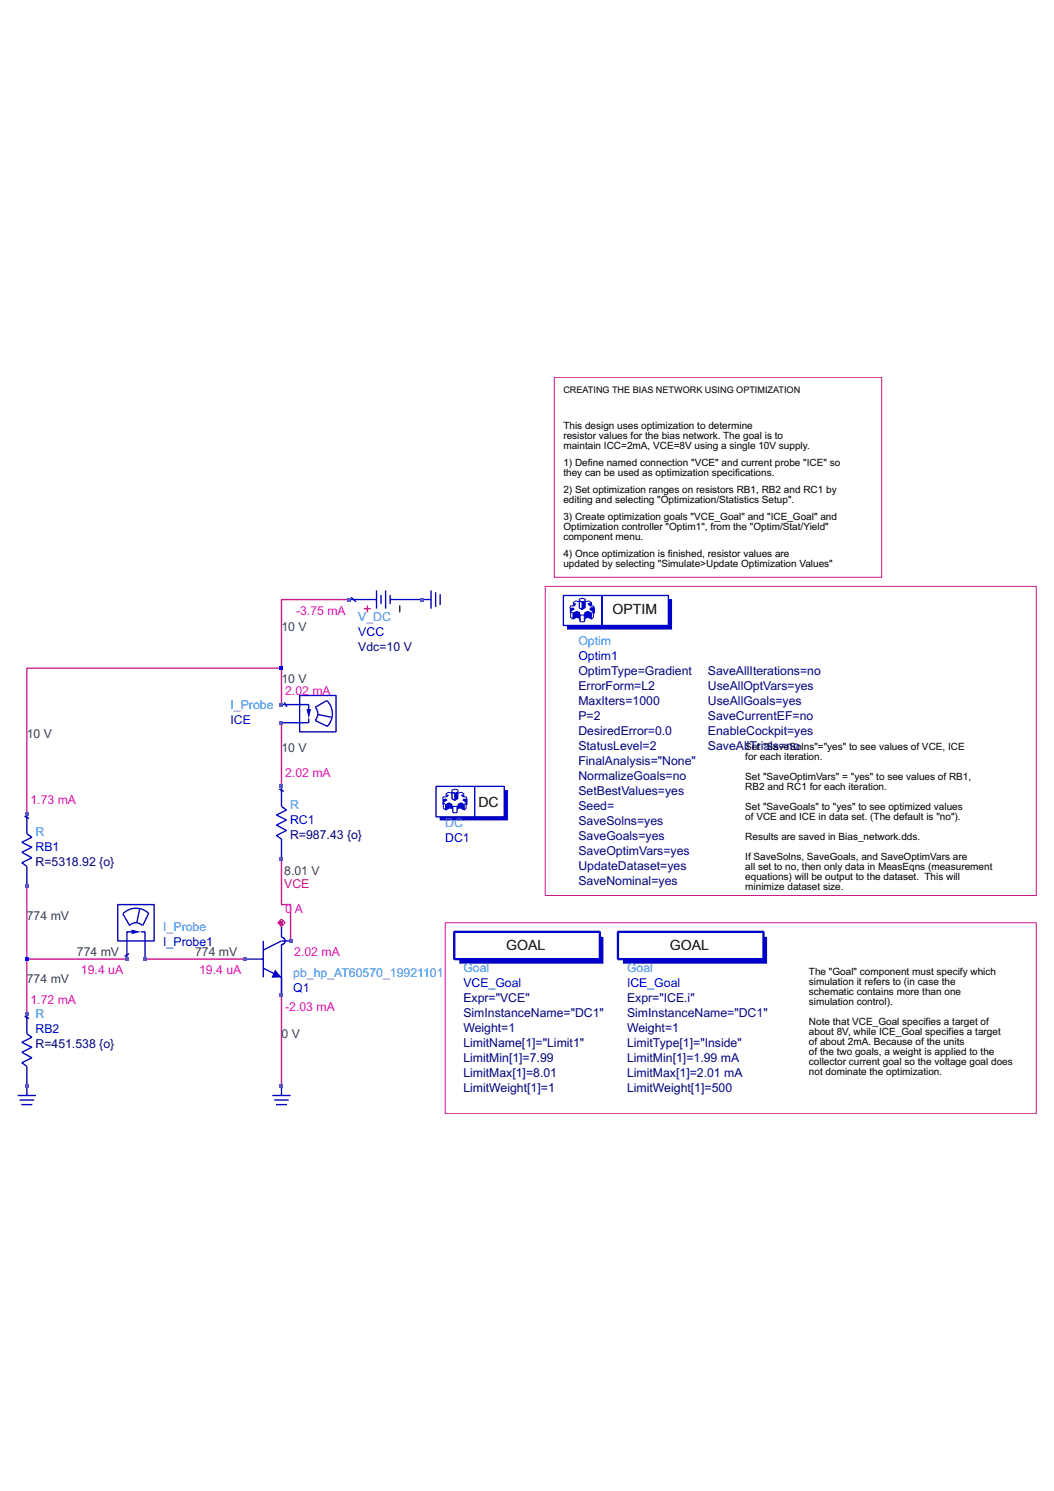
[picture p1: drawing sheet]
<svg xmlns="http://www.w3.org/2000/svg" width="210mm" height="297mm" viewBox="0 0 210 297" stroke-linecap="round" stroke-linejoin="round" font-family="sans-serif">
<path d="M69.5 119.4h-13.4v13.7M56.1 133.1h-50.8v29M56.1 133.1v7.3M56.1 144v12.7M5.3 176.6v25.3M56.1 171.2v9h1.8v7.3M5.3 191.1h20M28.9 191.1h19.9M56.1 198.3v18.1" fill="none" stroke="#c71585" stroke-width=".27"/>
<path d="M110.4 75.2h65.2v39.8h-65.2zM108.6 116.8h97.8v61.6h-97.8zM88.7 183.8h117.7v38.1h-117.7z" fill="none" stroke="#c71585" stroke-width=".2"/>
<path d="M79.6 120.6v1.4" fill="none" stroke="#000" stroke-width=".27"/>
<path d="M69.5 119.4h5.5M69.9 119l1 .9M75 117.6v3.7M75.9 118.5v1.9M76.8 117.6v3.7M77.7 119.4h6.3M77.7 118.5v1.9" fill="none" stroke="#0000cd" stroke-width=".27"/>
<path d="M72.4 121.3h1.4M73.2 120.6v1.4" fill="none" stroke="#ff4500" stroke-width=".27"/>
<path d="M123.1 185.6h28.9v5.5h-28.9z" fill="none" stroke="#0000cd" stroke-width=".45"/>
<path d="M124.1 191.1h27.9v-4.5h.8v5.4h-28.7z" fill="#0000cd"/>
<path d="M4.9 162.6l.9 .5M5.3 162.1v4l1 .7-2 1 2 1-2 1 2 1.1-2 1 1 .7v4" fill="none" stroke="#0000cd" stroke-width=".27"/>
<path d="M90.5 185.6h28.9v5.5h-28.9z" fill="none" stroke="#0000cd" stroke-width=".45"/>
<path d="M91.5 191.1h27.9v-4.5h.8v5.4h-28.7z" fill="#0000cd"/>
<path d="M112.2 118.6h7.7v6h-7.7zM119.9 118.6h13.2v6h-13.2z" fill="none" stroke="#0000cd" stroke-width=".27"/>
<g fill="none" stroke="#0000cd" stroke-width=".2">
<path d="M115.4 119.4l.5-.2 .6 .2v.3l-.6 .2-.5-.2zM115.4 119.7v1.4l.5 .3 .6-.3v-1.4M115.4 119.9l-.8-.2-.5 .4M116.5 119.9l.8-.2 .5 .4M114.1 122.2l.7-.4v1.2l-.7 .3zM114.1 122.2l-.5-.4v1.2l.5 .3M114.5 120.7h-.9l-.1 .4M114.8 121.8l.6 .2v1.2l-.6-.2M115.4 122l.1 .5M115.4 123.2l.1 .7M115.5 122.5h.9M115.5 123.9h.9"/>
<path d="M115.5 122.5v1.4M116.4 122.5v1.4M116.5 122l-.1 .5M116.5 123.2l-.1 .7M117.1 121.8l.7 .4v1.1l-.7-.3zM117.1 121.8l-.6 .2v1.2l.6-.2M117.8 122.2l.4-.4v1.2l-.4 .3M117.8 120.7v-.6l-.7 .2 .4 .4h.7l.2 .4M118.4 121.1v1.1h-.2M118.4 121.1h-.8l-.1 .3 .7 .4"/>
</g>
<g fill="#0000cd">
<path d="M113.5 121.1h.8l.2 .3-.9 .4v.4h-.1z"/>
<path d="M114.1 120.1l.7 .2-.3 .4h-.4z"/>
<path d="M114.8 121.8l.6 .2 .1 .5v1.4l-.1-.7-.6-.2z"/>
<path d="M117.1 120.3l.7-.2v.6h-.3z"/>
<path d="M117.6 121.1h.8v1.1h-.2v-.4l-.7-.4z"/>
<path d="M117.1 121.8l.7 .4v1.1l-.7-.3z"/>
<path d="M116.5 122l.6-.2v1.2l-.6 .2z"/>
<path d="M114.1 122.2l.7-.4v1.2l-.7 .3z"/>
<path d="M116.5 122v1.2l-.1 .7v-1.4z"/>
</g>
<path d="M115.4 119.7l.5 .2v1.5l-.5-.3zM115.4 119.7l.5 .2" fill="none" stroke="#0000cd" stroke-width=".2"/>
<g fill="#0000cd">
<path d="M115.9 119.9l.6-.2v1.4l-.6 .3z"/>
<path d="M112.9 124.6h20.2v-5.2h.7v6h-20.9z"/>
</g>
<path d="M86.8 156.7h7.7v6h-7.7zM94.5 156.7h5.9v6h-5.9" fill="none" stroke="#0000cd" stroke-width=".27"/>
<path d="M89.1 158.7h-.8l-.2 .4M90 157.4l.6-.2 .6 .2v.4l-.6 .2-.6-.2zM90 158l-.7-.2-.6 .4M90 157.8v1.3l.6 .4 .6-.4v-1.3M91.2 158l.7-.2 .6 .4M91.7 159.9l.8 .4v1.1l-.8-.4zM92.1 158.7h.7l.2 .4v1.2h-.2M88.7 160.3l.8-.4v1.1l-.8 .4zM88.7 160.3l-.4-.4v1.1l.4 .4M90.2 160.7h.8v1.2h-.8zM92.5 160.3l.3-.4v1.1l-.3 .4" fill="none" stroke="#0000cd" stroke-width=".2"/>
<g fill="#0000cd">
<path d="M88.1 159.1h.8l.2 .4-.8 .4v.4h-.2z"/>
<path d="M88.7 158.2l.8 .2-.4 .3h-.4z"/>
<path d="M89.5 159.9l.5 .2 .2 .6v1.2l-.2-.7-.5-.2z"/>
<path d="M91.7 158.4l.8-.2v.5h-.4z"/>
<path d="M92.3 159.1h.7v1.2h-.2v-.4l-.7-.4z"/>
<path d="M91.7 159.9l.8 .4v1.1l-.8-.4z"/>
<path d="M91.2 160.1l.5-.2v1.1l-.5 .2z"/>
<path d="M88.7 160.3l.8-.4v1.1l-.8 .4z"/>
<path d="M91.2 160.1v1.1l-.2 .7v-1.2z"/>
</g>
<path d="M90 157.8l.6 .2v1.5l-.6-.4zM90 157.8l.6 .2" fill="none" stroke="#0000cd" stroke-width=".2"/>
<g fill="#0000cd">
<path d="M90.6 158l.6-.2v1.3l-.6 .4z"/>
<path d="M87.6 162.7h12.8v-5.3h.8v6.1h-13.6z"/>
</g>
<path d="M23.5 180.2h7.2v7.3h-7.2zM24.5 182l1.3 2.4a1.81 1.81 0 0 1 2.6 0M26.2 185.6h-.9v5.5M27.8 181.1l-.5 2.6M28.1 185.6h.8v5.5M29.6 181.9l-1.2 2.5M29.6 182a3.6 3.6 0 0 0-5.1 0" fill="none" stroke="#0000cd" stroke-width=".27"/>
<path d="M26.2 185.2l1.9 .4-1.9 .5z" fill="#0000cd"/>
<path d="M59.7 138.6h7.2v7.2h-7.2zM65.1 139.6l-2.3 1.3a1.81 1.81 0 0 1 0 2.6M65.1 139.6a3.6 3.6 0 0 1 0 5.1M56.1 140.4h5.4v.9M61.5 143.2v.8h-5.4M62.8 143.5l2.4 1.2M63.4 142.4l2.6 .5M25.7 190l-.9 .5" fill="none" stroke="#0000cd" stroke-width=".27"/>
<path d="M61 141.3h.9l-.4 1.9z" fill="#0000cd"/>
<g fill="none" stroke="#0000cd" stroke-width=".27">
<path d="M84 119.4h1.8M85.8 117.6v3.7M86.8 118v2.9M87.7 118.4v2.1M56.6 139.9l.5 .9M55.6 157.2l.9 .5M56.1 156.7v4l1 .7-2 1 2 1-2 1 2 1.1-2 .9 1 .8v4M48.8 191.1h3.6M52.4 187.5v7.2M56.1 183.8v2.9l.5 .2 .2 .4-.2 .7-.5 .2v10.1v-3.6l-3.7-1.8M57.9 187.5h-1.8l-3.7 1.8M3.5 218.2h3.7"/>
<path d="M3.9 219.2h2.9M4.9 202.5l.9 .4M5.3 201.9v4l1 .8-2 1 2 .9-2 1 2 1.1-2 1 1 .8v5.7M54.2 218.2h3.7M54.6 219.2h2.9M56.1 216.4v1.8M4.3 220.1h2.1M55 220.1h2.1"/>
</g>
<path d="M54.8 193.2l1.3 1.5-2 .1z" fill="#0000cd"/>
<g fill="#4169e1">
<path d="M5 216.1h.7v.7h-.7z"/>
<path d="M5 201.6h.7v.7h-.7z"/>
</g>
<path d="M5 190.7h.7v.7h-.7z" fill="#00f"/>
<g fill="#4169e1">
<path d="M5 176.2h.7v.8h-.7z"/>
<path d="M5 161.7h.7v.8h-.7z"/>
<path d="M24.9 190.7h.7v.7h-.7z"/>
<path d="M28.5 190.7h.8v.7h-.8z"/>
<path d="M48.4 190.7h.8v.7h-.8z"/>
<path d="M55.7 216.1h.7v.7h-.7z"/>
<path d="M55.7 198h.7v.7h-.7z"/>
<path d="M55.7 170.8h.7v.7h-.7z"/>
<path d="M55.7 156.3h.7v.7h-.7z"/>
<path d="M55.7 143.6h.7v.8h-.7z"/>
<path d="M55.7 140h.7v.7h-.7z"/>
</g>
<path d="M55.7 132.8h.7v.7h-.7z" fill="#00f"/>
<g fill="#4169e1">
<path d="M57.5 187.1h.7v.7h-.7z"/>
<path d="M69.2 119.1h.7v.7h-.7z"/>
<path d="M83.7 119.1h.7v.7h-.7z"/>
</g>
<path d="M55.7 183.5h.7v.7h-.7z" fill="#f00"/>
<path d="M56.1 183.1l.7 .7-.7 .8-.8-.8z" fill="none" stroke="#f00" stroke-width=".2"/>
<g font-size="2.8">
<text x="122" y="122.4">OPTIM</text>
<text x="95.3" y="160.7">DC</text>
<text x="100.8" y="189.2">GOAL</text>
<text x="133.4" y="189.2">GOAL</text>
</g>
<g font-size="2.4" fill="#2f4f4f">
<text x="56.1" y="125.7">10 V</text>
<text x="56.1" y="136.2">10 V</text>
<text x="5.3" y="147">10 V</text>
<text x="56.1" y="149.7">10 V</text>
<text x="56.6" y="174.4">8.01 V</text>
<text x="5.3" y="183.2">774 mV</text>
<text x="15.3" y="190.5">774 mV</text>
<text x="38.9" y="190.5">774 mV</text>
<text x="5.3" y="195.9">774 mV</text>
<text x="56.1" y="206.8">0 V</text>
</g>
<g font-size="2.4" fill="#f0f">
<text x="59" y="122.5">-3.75 mA</text>
<text x="56.8" y="138.5">2.02 mA</text>
<text x="56.8" y="154.8">2.02 mA</text>
<text x="6.1" y="160.2">1.73 mA</text>
<text x="56.8" y="182">0</text>
<text x="58.7" y="182">A</text>
<text x="58.6" y="190.5">2.02 mA</text>
<text x="16.1" y="194.1">19.4 uA</text>
<text x="39.7" y="194.1">19.4 uA</text>
<text x="6.1" y="200.1">1.72 mA</text>
<text x="56.8" y="201.4">-2.03 mA</text>
</g>
<g font-size="2.4" fill="#1e90ff">
<text x="71.4" y="123.7">V_DC</text>
<text x="115.2" y="128.5">Optim</text>
<text x="45.9" y="141.2">I_Probe</text>
<text x="57.8" y="161.2">R</text>
<text x="7.1" y="166.6">R</text>
<text x="88.7" y="164.7">DC</text>
<text x="32.5" y="185.4">I_Probe</text>
<text x="58.4" y="194.6">pb_hp_AT60570_19921101</text>
<text x="92.3" y="193.7">Goal</text>
<text x="124.9" y="193.7">Goal</text>
<text x="7.1" y="202.8">R</text>
</g>
<g font-size="2.4" fill="#00f">
<text x="71.4" y="126.6">VCC</text>
<text x="115.2" y="131.4">Optim1</text>
<text x="45.9" y="144.2">ICE</text>
<text x="57.8" y="164.1">RC1</text>
<text x="88.7" y="167.7">DC1</text>
<text x="7.1" y="169.6">RB1</text>
<text x="32.5" y="188.4">I_Probe1</text>
<text x="58.4" y="197.6">Q1</text>
<text x="92.3" y="196.7">VCE_Goal</text>
<text x="124.9" y="196.7">ICE_Goal</text>
<text x="7.1" y="205.8">RB2</text>
</g>
<g font-size="2.4" fill="#000080">
<text x="71.4" y="129.6">Vdc=10 V</text>
<text x="115.2" y="137.4">ErrorForm=L2</text>
<text x="115.2" y="134.4">OptimType=Gradient</text>
<text x="141" y="137.4">UseAllOptVars=yes</text>
<text x="141" y="134.4">SaveAllIterations=no</text>
<text x="115.2" y="140.4">MaxIters=1000</text>
<text x="115.2" y="143.4">P=2</text>
<text x="141" y="143.4">SaveCurrentEF=no</text>
<text x="141" y="140.4">UseAllGoals=yes</text>
<text x="115.2" y="149.4">StatusLevel=2</text>
<text x="115.2" y="146.4">DesiredError=0.0</text>
<text x="141" y="146.4">EnableCockpit=yes</text>
<text x="141" y="149.4">SaveAllTrials=no</text>
<text x="115.2" y="155.4">NormalizeGoals=no</text>
<text x="115.2" y="152.4">FinalAnalysis=&quot;None&quot;</text>
<text x="115.2" y="158.3">SetBestValues=yes</text>
<text x="115.2" y="161.3">Seed=</text>
<text x="57.8" y="167.1">R=987.43 {o}</text>
<text x="115.2" y="167.3">SaveGoals=yes</text>
<text x="115.2" y="164.3">SaveSolns=yes</text>
<text x="7.1" y="172.6">R=5318.92 {o}</text>
<text x="115.2" y="173.3">UpdateDataset=yes</text>
<text x="115.2" y="170.3">SaveOptimVars=yes</text>
<text x="115.2" y="176.3">SaveNominal=yes</text>
<text x="92.3" y="202.6">SimInstanceName=&quot;DC1&quot;</text>
<text x="92.3" y="199.6">Expr=&quot;VCE&quot;</text>
<text x="124.9" y="202.6">SimInstanceName=&quot;DC1&quot;</text>
<text x="124.9" y="199.6">Expr=&quot;ICE.i&quot;</text>
<text x="7.1" y="208.8">R=451.538 {o}</text>
<text x="92.3" y="205.6">Weight=1</text>
<text x="92.3" y="208.6">LimitName[1]=&quot;Limit1&quot;</text>
<text x="124.9" y="205.6">Weight=1</text>
<text x="124.9" y="208.6">LimitType[1]=&quot;Inside&quot;</text>
<text x="92.3" y="211.6">LimitMin[1]=7.99</text>
<text x="92.3" y="214.6">LimitMax[1]=8.01</text>
<text x="124.9" y="211.6">LimitMin[1]=1.99 mA</text>
<text x="124.9" y="214.6">LimitMax[1]=2.01 mA</text>
<text x="92.3" y="217.6">LimitWeight[1]=1</text>
<text x="124.9" y="217.6">LimitWeight[1]=500</text>
</g>
<text font-size="2.4" fill="#c71585" x="56.6" y="176.8">VCE</text>
<g font-size="2">
<text x="112.2" y="85.6">This design uses optimization to determine</text>
<text x="112.2" y="87.5">resistor values for the bias network. The goal is to</text>
<text x="112.2" y="89.5">maintain ICC=2mA, VCE=8V using a single 10V supply.</text>
<text x="112.2" y="92.8">1) Define named connection &quot;VCE&quot; and current probe &quot;ICE&quot; so</text>
<text x="112.2" y="94.8">they can be used as optimization specifications.</text>
<text x="112.2" y="98.2">2) Set optimization ranges on resistors RB1, RB2 and RC1 by</text>
<text x="112.2" y="100.2">editing and selecting &quot;Optimization/Statistics Setup&quot;.</text>
<text x="112.2" y="103.7">3) Create optimization goals &quot;VCE_Goal&quot; and &quot;ICE_Goal&quot; and</text>
<text x="112.2" y="105.7">Optimization controller &quot;Optim1&quot;, from the &quot;Optim/Stat/Yield&quot;</text>
<text x="112.2" y="107.6">component menu.</text>
<text x="112.2" y="110.9">4) Once optimization is finished, resistor values are</text>
<text x="112.2" y="112.9">updated by selecting &quot;Simulate&gt;Update Optimization Values&quot;</text>
<text x="148.4" y="149.5">Set &quot;SaveSolns&quot;=&quot;yes&quot; to see values of VCE, ICE</text>
<text x="148.4" y="151.5">for each iteration.</text>
<text x="148.4" y="155.5">Set &quot;SaveOptimVars&quot; = &quot;yes&quot; to see values of RB1,</text>
<text x="148.4" y="157.5">RB2 and RC1 for each iteration.</text>
<text x="148.4" y="161.4">Set &quot;SaveGoals&quot; to &quot;yes&quot; to see optimized values</text>
<text x="148.4" y="163.4">of VCE and ICE in data set. (The default is &quot;no&quot;).</text>
<text x="148.4" y="167.4">Results are saved in Bias_network.dds.</text>
<text x="148.4" y="171.4">If SaveSolns, SaveGoals, and SaveOptimVars are</text>
<text x="148.4" y="173.4">all set to no, then only data in MeasEqns (measurement</text>
<text x="148.4" y="175.4">equations) will be output to the dataset. This will</text>
<text x="148.4" y="177.4">minimize dataset size.</text>
<text x="161.1" y="194.2">The &quot;Goal&quot; component must specify which</text>
<text x="161.1" y="196.2">simulation it refers to (in case the</text>
<text x="161.1" y="198.2">schematic contains more than one</text>
<text x="161.1" y="200.2">simulation control).</text>
<text x="161.1" y="204.2">Note that VCE_Goal specifies a target of</text>
<text x="161.1" y="206.2">about 8V, while ICE_Goal specifies a target</text>
<text x="161.1" y="208.2">of about 2mA. Because of the units</text>
<text x="161.1" y="210.2">of the two goals, a weight is applied to the</text>
<text x="161.1" y="212.2">collector current goal so the voltage goal does</text>
<text x="161.1" y="214.1">not dominate the optimization.</text>
</g>
<text font-size="1.8" x="112.2" y="78.4">CREATING THE BIAS NETWORK USING OPTIMIZATION</text>
</svg>
